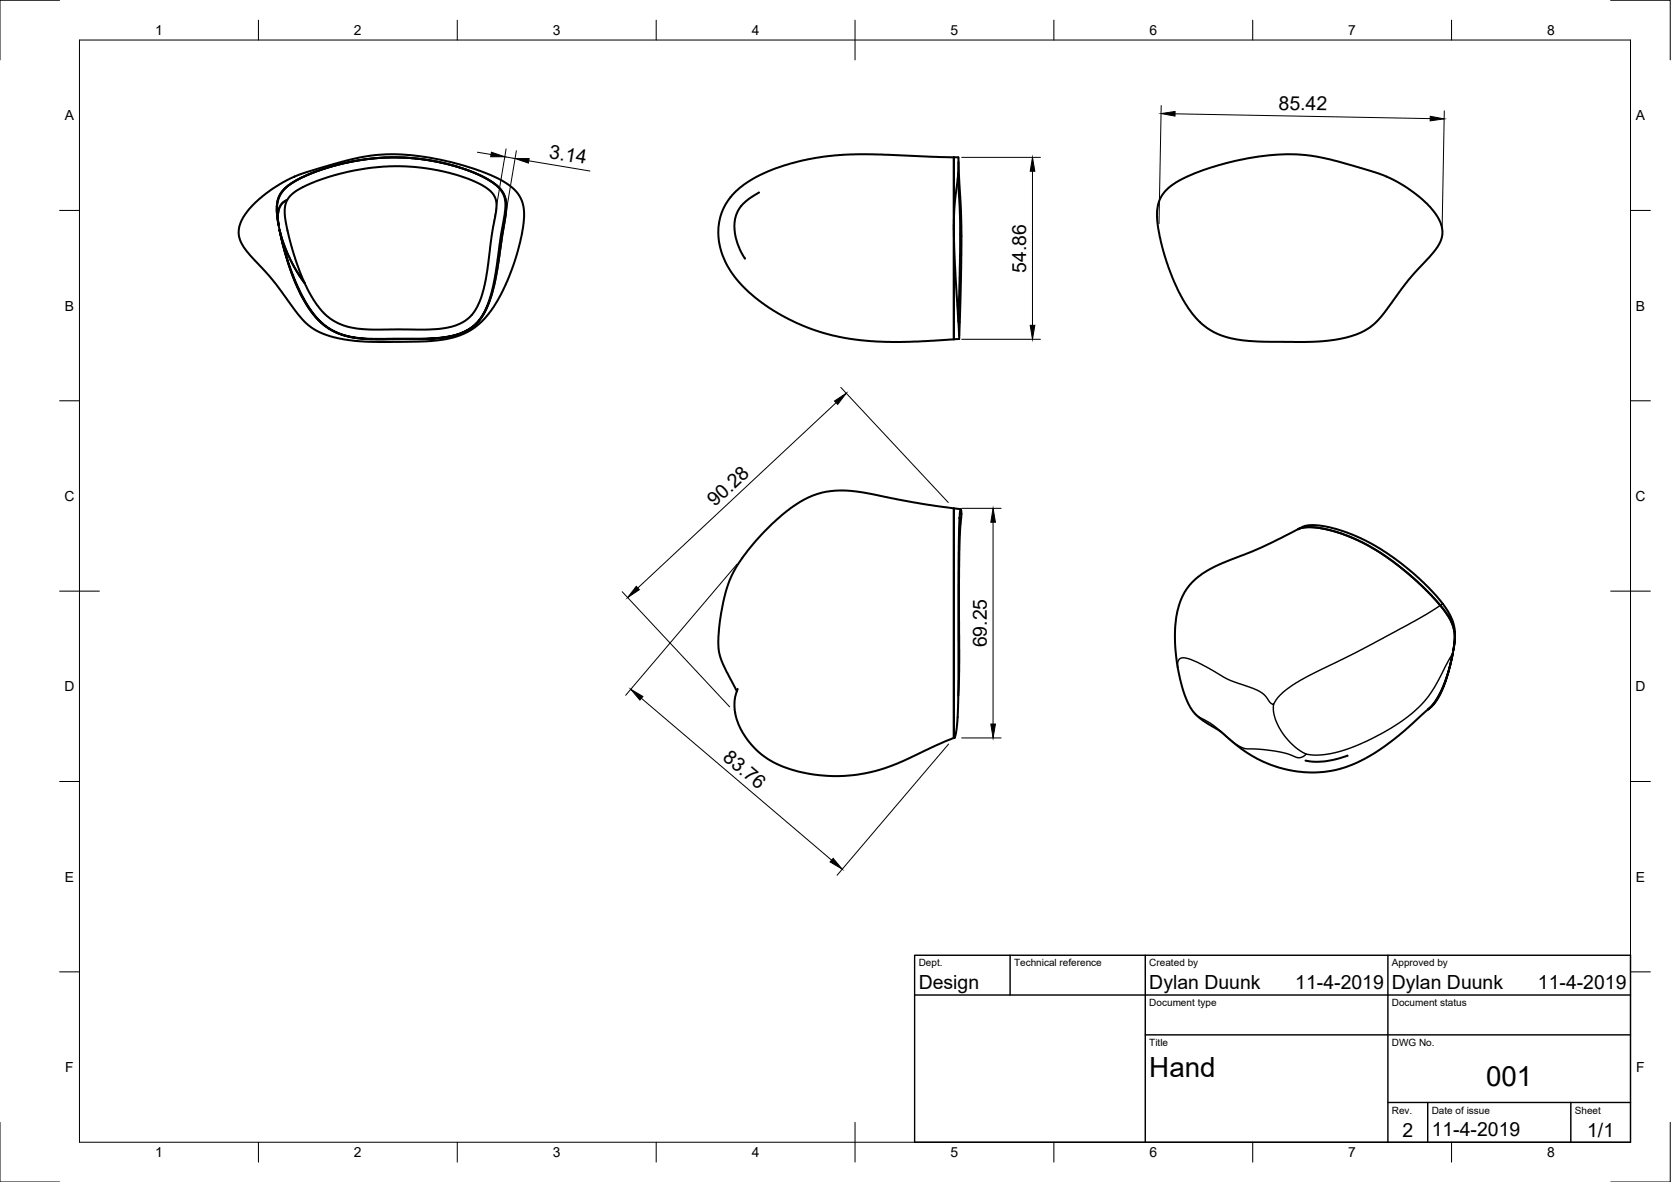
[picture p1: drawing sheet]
<svg xmlns="http://www.w3.org/2000/svg" width="420mm" height="297mm" viewBox="0 0 420 297" stroke-linecap="round" stroke-linejoin="round" font-family="sans-serif">
<!-- layer: Visible -->
<g fill="none" stroke="#000" stroke-width=".51">
<path d="M239.8 39.5h1.2v.4l-.1 4.4-.8 6.9-.3 5.4zM239.8 39.5l-24-.7-6 .3-4.5 .6-4.6 .9-3.5 1-6 2.3-4 2.4-2.1 1.7-1.5 1.7a15.5 15.5 0 0 0-.1 18l1.6 2.3 2.1 2.3a51.3 51.3 0 0 0 35.5 13.6l7.8-.1 9.3-.5v-27.6M239.8 39.5v18.2M63.5 51.6l2.8-2.5 2.4-1.8 3.7-2.1 3.1-1.4 10.4-3.1 5.2-1.3 4.9-.6h5.1l7.2 .9 5.7 1.2 6.7 2 4.7 2 2.8 1.8 2.1 2.1 .7 1.2 .5 1.5 .3 2.9-.4 3.3-1 4.7-1.2 4-1.6 4.2-1.6 3.3-2 3.3-2 2.7-1.9 1.9-1.9 1.2-1.6 .9-2.2 .8-3 .7-6.7 .5h-11.8l-6.3-.6-4.5-1.1-3.4-1.6-2.7-2.4-7.5-10-6.4-7-1.6-2.5-.5-2.1 .3-2.2 1.2-2.3zM71.6 47.3l1.8-1.3 2.5-1.4 3.7-1.6 2.8-.9 4.3-1.1 3.8-.8 6.5-.6 6.9 .2 6.4 .9 3.6 .9 3.9 1.2 3.1 1.4 2.4 1.3 1.8 1.3 1.5 1.8 .5 1.4 .2 2.4-2.3 15.3-.7 3.7-1.2 4.2-1.4 3.1-1.7 2.4-2.4 1.9-2.8 1.2-3.4 .7-5.1 .3h-13l-4.7-.4-3.4-.9-2.5-1.3-2-1.5-2.3-2.6-1.7-2.6-1.9-3.6-1.5-3.8-1.7-5.3-1.3-5.5 .8 3.7 1.4 4.7 1.6 4.2 1.6 3.5 1.6 2.9 2.2 3 1.9 1.8 1.6 1.1 1.8 1 2.4 .8 2.8 .5 2.4 .2h14.6l3.6-.2 3.3-.6 2.4-.7 1.6-.9 1.2-.8 1.5-1.5 1.8-3.3 1.7-5.5 2.8-17.5 .2-3.1-.4-1.8-.8-1.5-1.3-1.3-2.4-1.6-3.5-1.6-3.3-1.2-7-1.6-7.2-.8h-4.2l-3.8 .3-6 1-5.1 1.3-5.3 2-4 2.3-1.6 1.4-1.2 2.3-.3 1.4-.1 1.7 .5 3.3-.2-2.3 .2-1.6 .5-1.2 .8-.8a2.54 2.54 0 0 0 1.5-1.4l1.7-1.4 2.2-1.2 2.7-1.2 4.6-1.5 3.7-.9 4.4-.8 6.8-.5 5.2 .2 3.3 .3 4.5 .9 2.8 .7 3 1.1 3.3 1.4 2.2 1.6 .9 1.1 .6 1.6v1.7l-1.1 6.3-1.6 11.7-1.4 5.2-1.2 2.3-1.2 1.6-1.4 1.2-1.7 .8-1.8 .6-2.2 .5-4.2 .2h-14.8a14.5 14.5 0 0 1-11.4-4.8l-1.4-1.8-1.3-2.2a33.5 33.5 0 0 0-3.7-6.1l-2-3.9-1.2-3.2-.9-3.1-.5-2.7-.2-1.9 .2-2.5 .8-2zM71.6 47.3l2.7-1.8 3.2-1.6 4.5-1.6 4.7-1.3 3.8-.8 4.1-.5 5-.2 4.3 .3 4.8 .6 4.2 .9 4.2 1.3 3.8 1.6 3.1 1.7 1.6 1.4 1.2 1.7 .5 2.3-.2 3.1-2.1 13.3-1.2 5.9-1.2 3.3-1.3 2.6-2 2.3-2.4 1.6-2.9 1-2.6 .5-4.3 .3h-13.8l-5.3-.5-3.9-1.3-2.5-1.6-2-1.8-2-2.6-1.7-2.9-1.6-3.4-1.7-4.5-1.4-4.9-.9-4 .7 2.5 1.1 2.9a37.2 37.2 0 0 0 4.5 8l-1.3-3-1.8-5.6-1.3-4.7-.6-3.4a7 7 0 0 1 .6-4.2l-1.2 .8-.9 1.5-.2 1.8 .2 2.3-.5-3.5 .1-2.2 .6-1.8zM190.9 48.4l-2.6 1.6-1.7 1.5-1.2 1.7-.6 1.9-.1 2 .3 2.6 1 3 1.3 2.3M239.8 57.7l.3 8.6 1.1 18.4v.5l-1.4 .1zM240.9 43.6l.5 15.3-.4 21.9M241 40.7l.7 17.4-.1 12.4-.4 13.9M293.2 47.8l1.3-1.2 1.9-1.1 4.1-2 4.1-1.4 6.2-1.7 5.7-1.1 4.8-.5h4.9l4.9 .6 5.2 1.1 9.4 2.8 4 1.5 3.1 1.8 4.7 3.4 3 3.1 1.2 1.7 .5 1.3 .5 1.8-.1 1.3-.7 2-1.1 1.7-6.6 7.3-6.9 9.4-2.4 2.3-2.1 1.4-1.9 .8-3.3 .9-6.2 .8-13.4 .1-4.2-.2-2.8-.4-3-.7-1.6-.6-2.2-1.1-2-1.5-3-3.4-2.9-4.8-1.5-3.3-1.9-5.5-1-3.7-.8-4.1-.2-3 .2-2 .9-2.2zM241.3 130.2l.1 1.2-.3 3.2"/>
<path d="M241.6 128l-1.8-.3v57.7M326.4 133l1.7-.8 2.2-.2 3.8 .5 3.6 1 4.3 1.7 2.7 1.4 3.8 2.2 3.6 2.6 3.8 3.1 3.5 3.4 2.4 2.7 2.2 2.9 1.1 2.1 .6 2.4 .1 2.1-.4 3.3 .4-3-.2-2.2-.5-1.6-1.2-2.2-2.6-3.2-3.1-3.3-3.1-2.9-3.7-3-3.2-2.3-3.7-2.4-3.1-1.5-3.9-1.6-3-.9-3.4-.7-2.6-.1zM299.8 146.3l2.6-2.2 3.3-1.9 11.4-4.6 10-4.9 1.9-.2 2.8 .2 3.7 .8 3.9 1.4 3.3 1.5 3.4 1.9 6.2 4.4 4.2 3.6 2.6 2.5 3 3.3 1.8 2.3 1.2 2.2 .6 2.1v2.5l-.4 3-1.2 4.8-1.5 4.1-1.7 3.1-1.8 2.1 1.1-1 1.2-1.5 1.2-2.2 .8-2.1 .8-2.7 1.1-4.6-1 4.2-.9 2.8-1.1 2.6-1.4 2.4-1 1.4-5.9 5.2-5.7 4.6-3.1 2.1-3.1 1.7-2.2 1-3.2 1.1-3.8 .7-2.3 .1-2.9-.1-3.1-.4-2.8-.6-2.5-.9-4.5-2.1-4-2.8-4-3.5-4.7-2.9-2.1-2-.7-1.1-1.1-2.3-1.4-4.4-1-5.7-.4-4v-2.8a17.4 17.4 0 0 1 4.4-12.2zM185.3 173.7l-3.4-6.5-.8-2-.4-2-.1-2.2 .2-3.1 .5-3.9 .8-3.9 1.4-4.4 1.4-2.8 1.2-2 4-5.1 3.9-4 2.1-1.9a22.8 22.8 0 0 1 12.6-6.4l3.5-.2 3.7 .3 13.8 2.6 10.1 1.5v57.7M185.5 173.1l-.7 2.6-.1 2.8 1 3.6 1.2 2.2 1.9 2.7 2.5 2.5 3 2 3 1.3a40 40 0 0 0 32.5-2.8l5.2-2.5 4.8-2.1M241 174.8l.2-8.1v-23.9l.1-8 .4-5.3-.1-1.5-.3 2.2-.2 6.9-.2 40.6-.4 5.8-.3 1.5-.4 .4M338.8 189.9l-2.5 .8-3.1 .6-2.6 .1-2.3-.3"/>
</g>
<!-- layer: Visible Narrow -->
<path d="M362.8 151.7l-3.9 2.5-5 2.8-11.3 6.1-12.6 6.2-3.9 2.2-3.6 2.5-1.6 1.8-.7 1.3-.7-.4-1.5-2-1.3-.9-1.8-.9-6-2.1-4.9-2.9-4.5-2.1-1.8-.5-1 .2-.6 .9v1.3M320.2 177.1a12.3 12.3 0 0 0 3.8 9l2.3 2.2 2.1 1.2M365.3 164.2l-4.4 8.1-1.8 2.8-2.4 2.7-4.2 3.4-3.7 2.4-3.5 1.8-6.1 2.7-4.9 1.3-3 .4-2-.1a1.3 1.3 0 0 0-1.6 .4l-1.4 .3-2.7-1-3-.6-3.8-.5-3.2-.1-1.2-.3-2.2-1.3-5.3-4.5-3.5-2-1-.9" fill="none" stroke="#000" stroke-width=".36"/>
<!-- layer: Border -->
<g fill="none" stroke="#000" stroke-width=".25">
<path d="M15 .1h-15v15M20 10.1h390v276.9h-390zM65 5.1v5M115 5.1v5M165 5.1v5M215 5.1v10M265 5.1v5M315 5.1v5M365 5.1v5M405 .1h15v15M15 52.9h5M410 52.9h5"/>
<path d="M15 100.7h5M410 100.7h5M15 148.6h10M405 148.6h10M15 196.4h5M410 196.4h5M15 244.2h5M410 244.2h5M0 282.1v14.9h15M65 287v5M115 287v5M165 287v5"/>
<path d="M215 282.1v9.9M265 287v5M315 287v5M365 287v5M420 282.1v14.9h-15"/>
</g>
<!-- layer: TitleBlock -->
<path d="M230 240.1h180v46.9h-180zM230 250h180M254 240.1v9.9M288 240.1v46.9M349 240.1v46.9M288 260.1h122M349 277.1h61M359 277.1v9.9M395 277.1v9.9" fill="none" stroke="#000" stroke-width=".36"/>
<!-- layer: Dimensions -->
<g fill="none" stroke="#000" stroke-width=".25">
<path d="M120 38.3l3.5 .5M126.9 39.4l2.6 .4M127.3 37.4l-3.3 19.6M129.8 37.9l-3.2 19.5M241.8 39.5h19.8M292 26.5l-.6 29.7M295.4 28.6l64.2 1.2M363.2 27.9l-.6 29.7M133 40.4l15.3 2.6M259.6 43v38.8M211.4 97.4l27 28.9M241.8 85.3h19.8"/>
<path d="M210.2 101.2l-49.8 46.6M241.8 127.7h9.9M249.7 131.2v50.8M156.4 148.7l27.1 28.9M185.3 141.8l-28 32.9M161.3 175.5l47.8 40.7M238.5 187l-28 32.9M241.8 185.4h9.9"/>
</g>
<path d="M123.6 38.3l3.3 1.1h-3.5zM129.5 39.8h3.6l-.2 1.2zM292 28.5l3.5-.5-.1 1.2zM359.6 29.2l3.5 .7-3.5 .5zM259.6 39.5l.6 3.5h-1.2zM259 81.8h1.2l-.6 3.5zM209.8 100.8l3-2-2.2 2.8zM249.7 127.7l.6 3.5h-1.2zM160 147.3l.8 .9-3 2zM158.6 173.2l3 1.8-.7 .9zM249.1 182h1.2l-.6 3.4zM209.5 215.7l2.3 2.7-3.1-1.8z" fill="#000" stroke="#000" stroke-width=".25"/>
<!-- layer: Center Lines -->
<path d="M239.8 46v11.8M239.8 59.6v1.8M239.8 63.2v11.8" fill="none" stroke="#000" stroke-width=".25"/>
<g font-size="7">
<text x="289" y="270.6">Hand</text>
<text x="373.7" y="272.9">001</text>
</g>
<g font-size="4.9">
<text x="321.5" y="27.5" transform="rotate(1 321.5 27.5)">85.42</text>
<text x="137.9" y="39.7" transform="rotate(9 137.9 39.7)">3.14</text>
<text x="258" y="68.5" transform="rotate(-90 258 68.5)">54.86</text>
<text x="179.8" y="127.5" transform="rotate(-43 179.8 127.5)">90.28</text>
<text x="248.2" y="162.7" transform="rotate(-90 248.2 162.7)">69.25</text>
<text x="181.5" y="190.6" transform="rotate(40 181.5 190.6)">83.76</text>
<text x="231" y="248.5">Design</text>
<text x="289" y="248.5">Dylan Duunk</text>
<text x="325.7" y="248.5">11-4-2019</text>
<text x="350" y="248.5">Dylan Duunk</text>
<text x="386.7" y="248.5">11-4-2019</text>
<text x="352.6" y="285.7">2</text>
<text x="360" y="285.5">11-4-2019</text>
<text x="399.1" y="285.7">1/1</text>
</g>
<g font-size="3.5">
<text x="39" y="8.8">1</text>
<text x="89" y="8.8">2</text>
<text x="139" y="8.8">3</text>
<text x="189" y="8.8">4</text>
<text x="239" y="8.8">5</text>
<text x="289" y="8.8">6</text>
<text x="339" y="8.8">7</text>
<text x="389" y="8.8">8</text>
<text x="16.3" y="30.2">A</text>
<text x="411.3" y="30.2">A</text>
<text x="16.3" y="78">B</text>
<text x="411.3" y="78">B</text>
<text x="16.2" y="125.9">C</text>
<text x="411.2" y="125.9">C</text>
<text x="16.2" y="173.7">D</text>
<text x="411.2" y="173.7">D</text>
<text x="16.3" y="221.6">E</text>
<text x="411.3" y="221.6">E</text>
<text x="16.4" y="269.4">F</text>
<text x="411.4" y="269.4">F</text>
<text x="39" y="290.8">1</text>
<text x="89" y="290.8">2</text>
<text x="139" y="290.8">3</text>
<text x="189" y="290.8">4</text>
<text x="239" y="290.8">5</text>
<text x="289" y="290.8">6</text>
<text x="339" y="290.8">7</text>
<text x="389" y="290.8">8</text>
</g>
<g font-size="2.5">
<text x="231" y="242.9">Dept.</text>
<text x="255" y="242.9">Technical reference</text>
<text x="289" y="242.9">Created by</text>
<text x="350" y="242.9">Approved by</text>
<text x="289" y="252.8">Document type</text>
<text x="350" y="252.8">Document status</text>
<text x="289" y="262.9">Title</text>
<text x="350" y="262.9">DWG No.</text>
<text x="350" y="279.9">Rev.</text>
<text x="360" y="279.9">Date of issue</text>
<text x="396" y="279.9">Sheet</text>
</g>
</svg>
